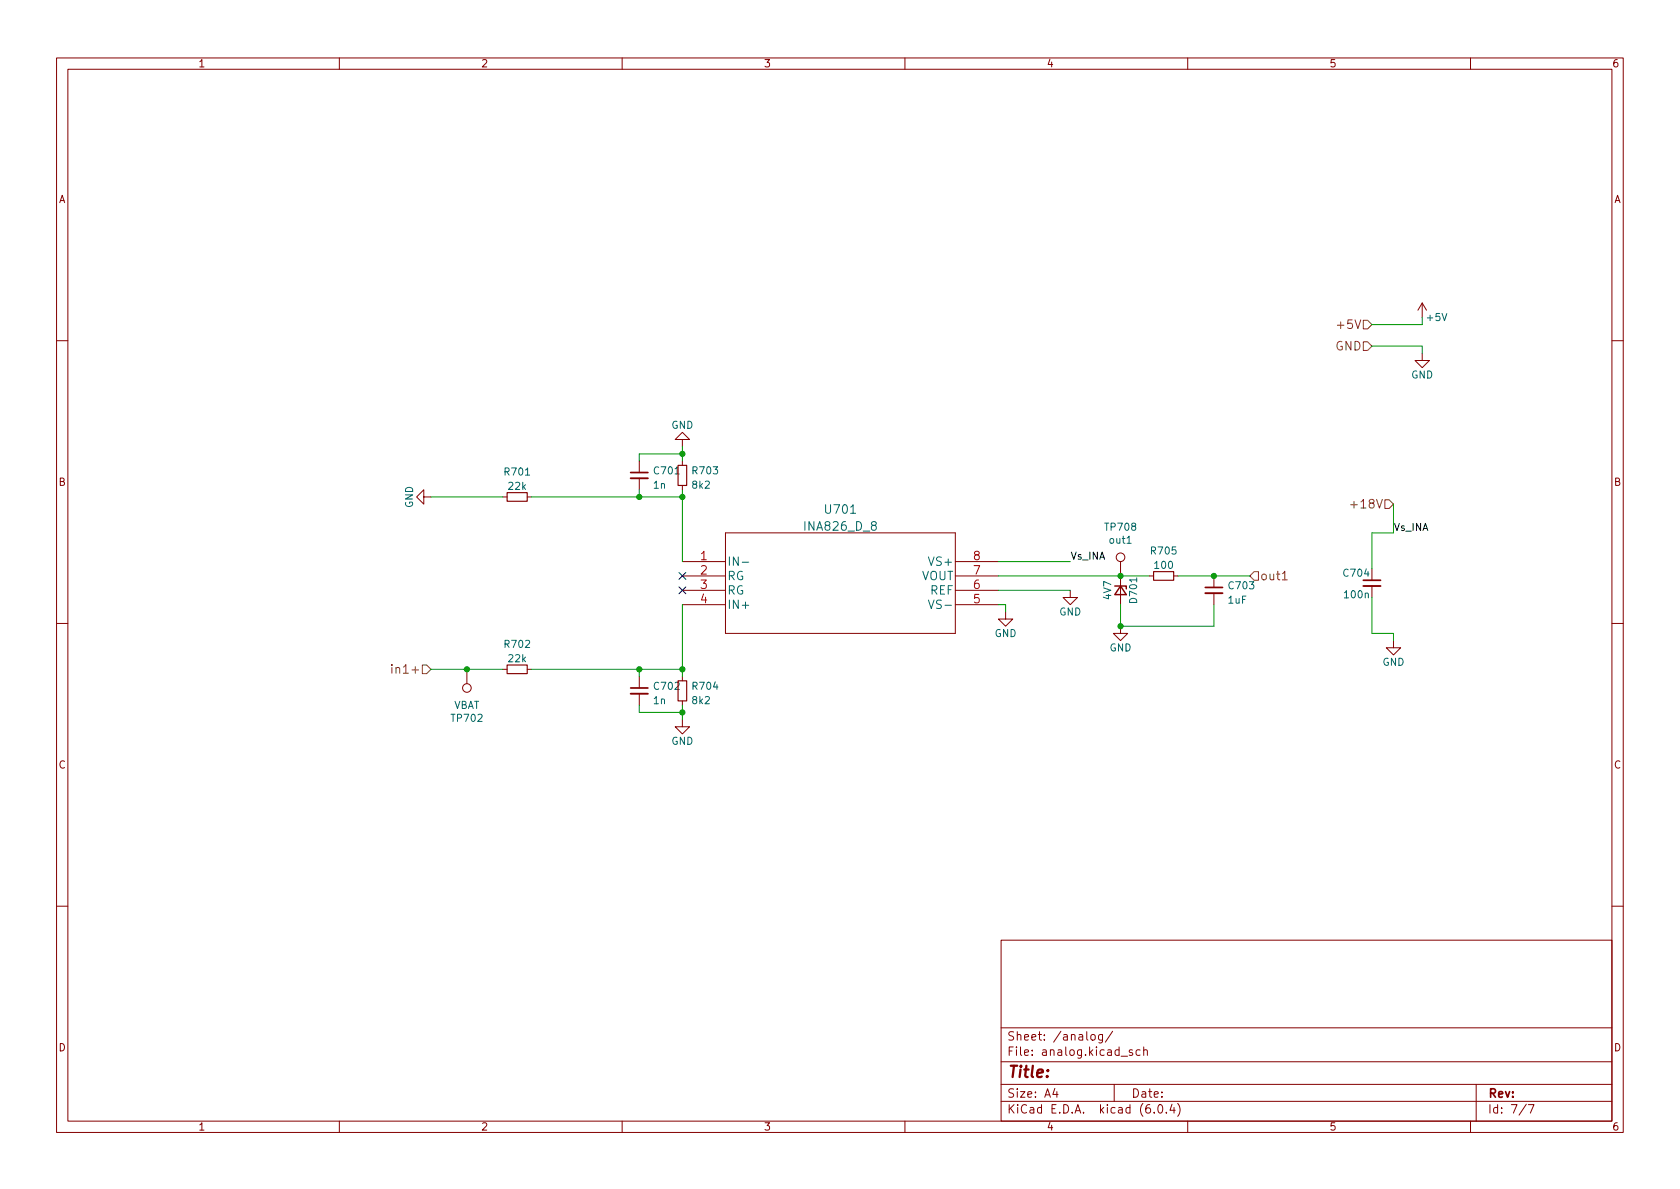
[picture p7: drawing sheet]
<svg xmlns="http://www.w3.org/2000/svg" width="297mm" height="210mm" viewBox="0 0 297 210" stroke-linecap="round" stroke-linejoin="round" font-family="sans-serif">
<g fill="none" stroke="#840000" stroke-width=".18">
<path d="M10 10.2h277v190.1h-277zM12 12.2h273v186.1h-273zM60 10.2v2M110 10.2v2M160 10.2v2M210 10.2v2M260 10.2v2M251.5 53.6l-.8 1.3M251.5 53.6v2.5M251.5 53.6l.7 1.3M10 60.2h2M120.6 77.7h1.3l-1.3-1.3-1.2 1.3h1.2v1.3"/>
<path d="M251.5 62.5v1.2h1.2l-1.2 1.3-1.3-1.3h1.3M285 60.2h2M74.9 87.9v-1.3l-1.2 1.3 1.2 1.2v-1.2h1.3M88.9 87.9h.8M93.2 87.9h.8M113 81.5v2.1M113 84.6v2M120.6 81.5v.8M120.6 85.8v.8M120.6 99.3h7.7M128.3 94.2h40.6v17.8h-40.6zM168.9 99.3h7.6"/>
<path d="M198.1 99.3v7.6M10 110.2h2M82.5 118.4v2.5M88.9 118.4h.8M93.2 118.4h.8M113 119.6v2.1M120.6 101.8h7.7M120.6 119.6v.8M120.6 104.4h7.7M120.6 106.9h7.7M168.9 101.8h7.6M168.9 104.4h7.6"/>
<path d="M168.9 106.9h7.6M177.8 108.2v1.3h1.3l-1.3 1.2-1.3-1.2h1.3M189.2 104.4v1.3h1.3l-1.3 1.2-1.2-1.2h1.2M198.1 110.7v1.3h1.3l-1.3 1.3-1.3-1.3h1.3M203.2 101.8h.8M207.5 101.8h.8M214.6 101.8v2.1M214.6 104.9v2M242.6 100.6v2M242.6 103.6v2.1M246.4 113.3v1.2h1.2l-1.2 1.3-1.3-1.3h1.3M285 110.2h2"/>
<path d="M113 122.7v2M120.6 127.2v1.3h1.3l-1.3 1.3-1.2-1.3h1.2M120.6 123.9v.8M10 160.2h2M177 166.3h108v32h-108zM285 160.2h2M60 198.3v2M110 198.3v2M160 198.3v2M177 194.8h108M177 191.8h108M177 187.8h108"/>
<path d="M177 181.8h108M186.5 192.5l-.4 1h1M186.9 193v1M192.9 183.1l.2-.2 .5 .2v.5l-.1 .3h-.4l-.2-.1zM194.9 182.9v1.2l-.3 .3h-.3M194.9 183l-.4-.1-.3 .3v.4l.2 .3h.5M196.7 182.4l-1.3 1.9M197 191.8v3M198.2 186.8h1.2M200.2 185.7l-.3-.1-.3 .2 .1 .3 .5 .1v.4h-.6M201.6 185.7l-.5-.1-.2 .3v.4l.1 .3h.6M202.2 185.8l.2-.2 .4 .1 .1 .9"/>
<path d="M202.2 185.1v1.5M204.1 196.7v.1M204.9 195.4l.2-.1a.81 .81 0 0 1 .6 .7 .81 .81 0 0 1-.3 .8h-.2a.81 .81 0 0 1-.6-.6 .81 .81 0 0 1 .3-.8zM206.2 196.7v.1M207.2 195.3l-.3 1h.9M207.6 195.8v1M208.2 195.1a1.72 1.72 0 0 1 0 2.3M210 198.3v2M260 198.3v2M261 191.8v6.5M269.9 195.3l-1.3 1.9M270.2 195.3h1l-.6 1.5"/>
<circle cx="198.1" cy="98.5" r=".76"/>
<circle cx="82.5" cy="121.7" r=".76"/>
</g>
<path d="M89.7 87.1h3.5v1.5h-3.5zM119.9 82.3h1.5v3.5h-1.5zM89.7 117.6h3.5v1.5h-3.5zM204 101.1h3.5v1.5h-3.5zM119.9 120.4h1.5v3.5h-1.5z" fill="none" stroke="#840000" stroke-width=".2"/>
<path d="M197.1 103.6h2v.5M198.1 103.6l1 1.6h-2z" fill="none" stroke="#840000" stroke-width=".25"/>
<path d="M111.5 84.6h3.1M213.1 104.9h3.1M241 103.6h3.1M111.5 122.7h3.1" fill="none" stroke="#840000" stroke-width=".33"/>
<path d="M111.5 83.6h3.1M213.1 103.9h3.1M241 102.6h3.1M111.5 121.7h3.1" fill="none" stroke="#840000" stroke-width=".3"/>
<path d="M131.2 99.4h1.2M199.3 96.1h.7M164.2 106.1l.5 1.5 .5-1.5" fill="none" stroke="#006464" stroke-width=".18"/>
<path d="M241 56.6h.8l.8 .8-.8 .8h-.8zM241 60.4h.8l.8 .8-.8 .8h-.8zM238.8 89.3h1.2M244.9 88.4h.7l.8 .7-.8 .8h-.7zM69.3 117.5v.2M69.3 118v1M74.7 117.6h.7l.8 .8-.8 .7h-.7zM221.7 101.1h.8v1.5h-.8l-.7-.8zM226.7 102.5h.9" fill="none" stroke="#725600" stroke-width=".18"/>
<g fill="none" stroke="#009600" stroke-width=".18">
<path d="M251.5 56.1v1.3h-8.9M120.6 79v2.5M242.6 61.2h8.9v1.3M76.2 87.9h12.7M94 87.9h26.6M113 86.6v1.3M120.6 86.6v12.7M120.6 80.3h-7.6v1.2M176.5 99.3h12.7M246.4 89.1v5.1h-3.8v6.4M76.2 118.4h12.7M94 118.4h26.6"/>
<path d="M113 118.4v1.2M120.6 106.9v12.7M176.5 101.8h26.7M176.5 104.4h12.7M176.5 106.9h1.3v1.3M198.1 106.9v3.8h16.5v-3.8M208.3 101.8h12.7M242.6 105.7v6.3h3.8v1.3M113 124.7v1.3h7.6M120.6 124.7v2.5"/>
</g>
<path d="M120 103.8l1.3 1.2M120 101.2l1.3 1.3M121.3 103.8l-1.3 1.2M121.3 101.2l-1.3 1.3" fill="none" stroke="#000084" stroke-width=".18"/>
<g fill="#009600" stroke="#009600" stroke-width=".18">
<circle cx="198.1" cy="101.8" r=".46"/>
<circle cx="198.1" cy="110.7" r=".46"/>
<circle cx="214.6" cy="101.8" r=".46"/>
<circle cx="113" cy="118.4" r=".46"/>
<circle cx="120.6" cy="118.4" r=".46"/>
<circle cx="82.5" cy="118.4" r=".46"/>
<circle cx="120.6" cy="80.3" r=".46"/>
<circle cx="120.6" cy="126" r=".46"/>
<circle cx="113" cy="87.9" r=".46"/>
<circle cx="120.6" cy="87.9" r=".46"/>
</g>
<text font-size="2.8" fill="#840000" x="178" y="190.6">Title:</text>
<g font-size="2.1" fill="#725600">
<text x="237" y="58.2">+5V</text>
<text x="236.1" y="62">GND</text>
<text x="239.6" y="89.9">+18V</text>
<text x="222.7" y="102.6">out1</text>
<text x="70.1" y="119.1">in1+</text>
</g>
<g font-size="2.1" fill="#006464">
<text x="142.5" y="93.8">INA826_D_8</text>
<text x="146.1" y="90.8">U701</text>
<text x="128.5" y="100.1">IN-</text>
<text x="164.7" y="100.1">VS+</text>
<text x="128.5" y="102.6">RG</text>
<text x="128.5" y="105.1">RG</text>
<text x="128.5" y="107.7">IN+</text>
<text x="162.9" y="102.6">VOUT</text>
<text x="164.5" y="105.1">REF</text>
<text x="165.2" y="107.7">VS-</text>
</g>
<g font-size="2.1" fill="#a90000">
<text x="123.9" y="99.1">1</text>
<text x="123.9" y="101.6">2</text>
<text x="172.1" y="101.6">7</text>
<text x="172.1" y="99.1">8</text>
<text x="123.9" y="104.1">3</text>
<text x="123.9" y="106.7">4</text>
<text x="172.1" y="106.7">5</text>
<text x="172.1" y="104.1">6</text>
</g>
<g font-size="2.1" fill="#840000">
<text x="178" y="184">Sheet: /analog/</text>
<text x="178" y="186.7">File: analog.kicad_sch</text>
<text x="178" y="196.9">KiCad E.D.A. kicad (6.0.4)</text>
<text x="178" y="194.1">Size: A4</text>
<text x="200" y="194.1">Date:</text>
<text x="263" y="194.1">Rev:</text>
<text x="263" y="196.9">Id: 7/7</text>
</g>
<g font-size="1.8" fill="#840000">
<text x="35" y="11.9">1</text>
<text x="85" y="11.9">2</text>
<text x="135" y="11.9">3</text>
<text x="185" y="11.9">4</text>
<text x="235" y="11.9">5</text>
<text x="285" y="11.9">6</text>
<text x="10.3" y="35.9">A</text>
<text x="285.3" y="35.9">A</text>
<text x="10.3" y="85.9">B</text>
<text x="285.3" y="85.9">B</text>
<text x="10.3" y="135.9">C</text>
<text x="285.3" y="135.9">C</text>
<text x="10.3" y="185.9">D</text>
<text x="285.3" y="185.9">D</text>
<text x="35" y="199.9">1</text>
<text x="85" y="199.9">2</text>
<text x="135" y="199.9">3</text>
<text x="185" y="199.9">4</text>
<text x="235" y="199.9">5</text>
<text x="285" y="199.9">6</text>
</g>
<g font-size="1.8" fill="#006464">
<text x="252.4" y="56.8">+5V</text>
<text x="249.5" y="66.9">GND</text>
<text x="118.7" y="75.8">GND</text>
<text x="115.8" y="83.9">C701</text>
<text x="122.6" y="83.9">R703</text>
<text x="73" y="89.8" transform="rotate(-90 73 89.8)">GND</text>
<text x="89.3" y="84.1">R701</text>
<text x="90" y="86.6">22k</text>
<text x="115.6" y="86.4">1n</text>
<text x="122.5" y="86.4">8k2</text>
<text x="195.5" y="93.8">TP708</text>
<text x="196.3" y="96.1">out1</text>
<text x="203.6" y="98">R705</text>
<text x="204.3" y="100.6">100</text>
<text x="237.7" y="102">C704</text>
<text x="196.5" y="106" transform="rotate(-90 196.5 106)">4V7</text>
<text x="201" y="106.5" transform="rotate(-90 201 106.5)">D701</text>
<text x="217.2" y="106.7">1uF</text>
<text x="217.4" y="104.2">C703</text>
<text x="237.8" y="105.8">100n</text>
<text x="175.8" y="112.6">GND</text>
<text x="187.3" y="108.8">GND</text>
<text x="89.3" y="114.6">R702</text>
<text x="90" y="117.1">22k</text>
<text x="196.2" y="115.2">GND</text>
<text x="244.4" y="117.7">GND</text>
<text x="80.1" y="125.3">VBAT</text>
<text x="115.6" y="124.5">1n</text>
<text x="115.8" y="122">C702</text>
<text x="122.5" y="124.5">8k2</text>
<text x="122.6" y="122">R704</text>
<text x="79.9" y="127.6">TP702</text>
<text x="118.7" y="131.7">GND</text>
</g>
<g font-size="1.8" fill="#0f0f0f">
<text x="246.4" y="93.9">Vs_INA</text>
<text x="189.2" y="99">Vs_INA</text>
</g>
</svg>
